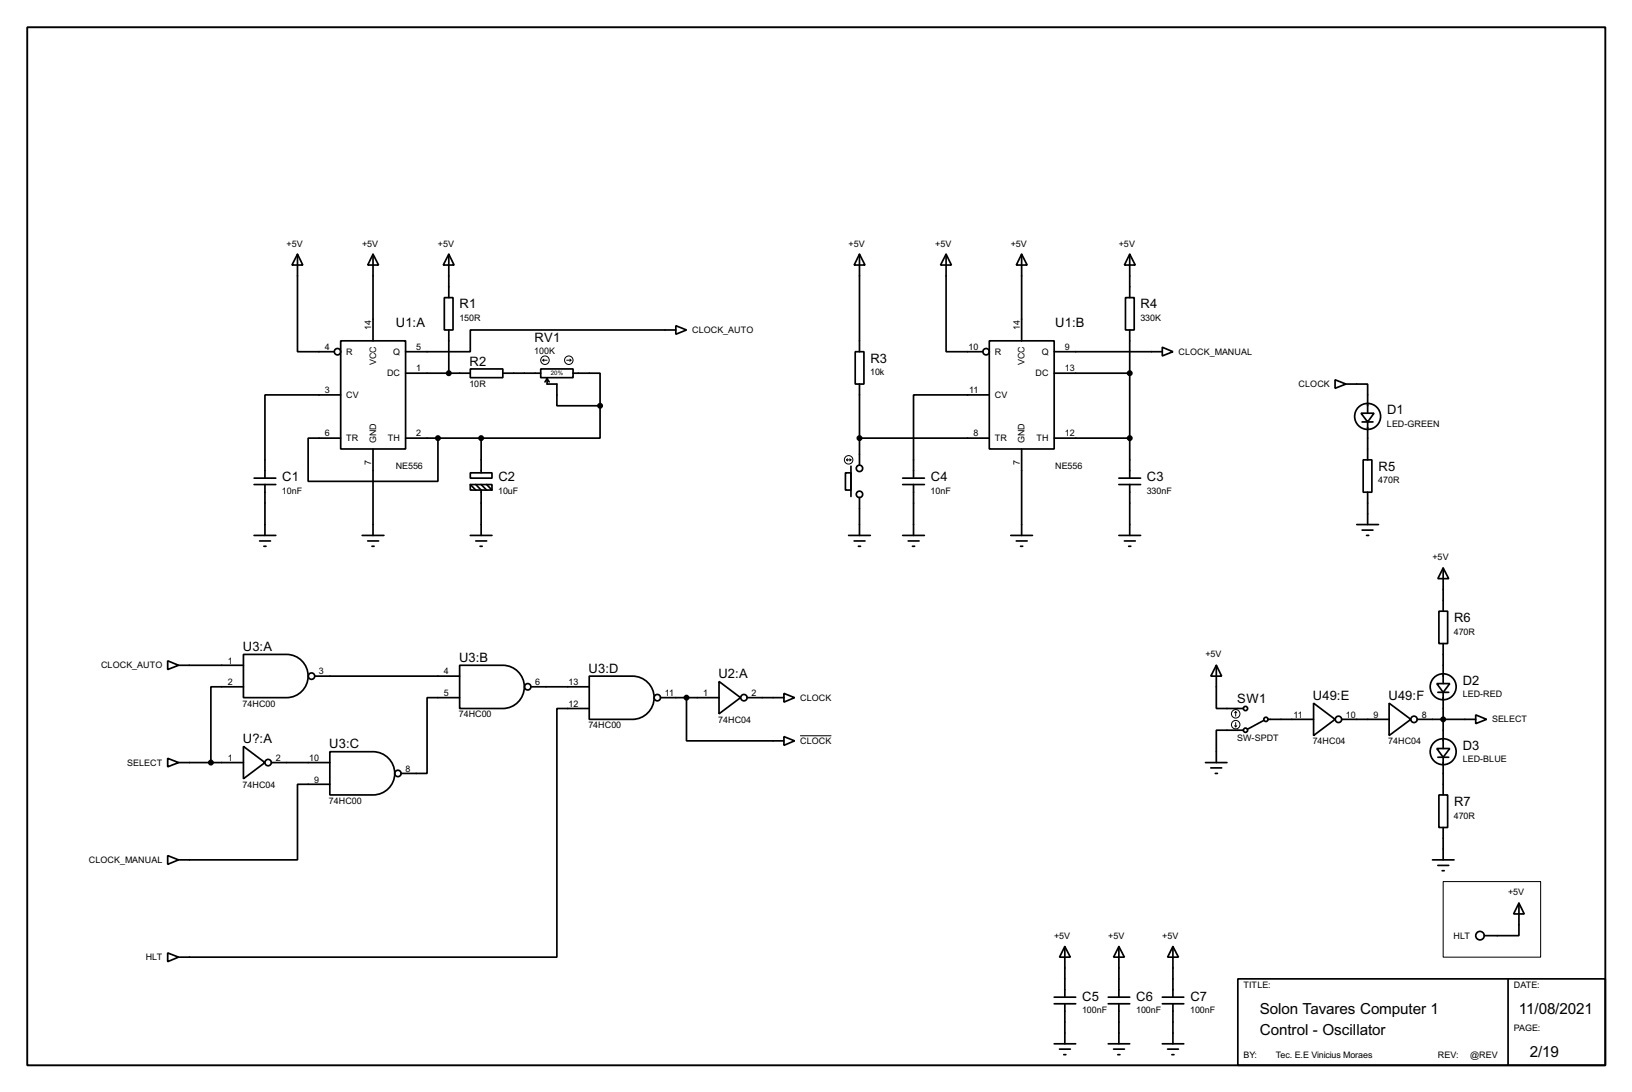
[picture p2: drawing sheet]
<svg xmlns="http://www.w3.org/2000/svg" width="383mm" height="256mm" viewBox="0 0 383 256" stroke-linecap="round" stroke-linejoin="round" font-family="sans-serif">
<path d="M6.4 6.4h370.8v243.8h-370.8z" fill="none" stroke="#000" stroke-width=".45"/>
<g fill="none" stroke="#000" stroke-width=".4">
<path d="M69.9 59.7l1.3 2.6h-2.6zM69.9 59.7v22.9h8.6M87.7 59.7l1.3 2.6h-2.6zM87.7 59.7v20.4M105.5 59.7l1.2 2.6h-2.5zM105.5 59.7v10.2M202 59.7l1.3 2.6h-2.6zM202 59.7v22.9M222.3 59.7l1.3 2.6h-2.6zM222.3 59.7v22.9h8.6M240.1 59.7l1.3 2.6h-2.6zM240.1 59.7v20.4"/>
<path d="M265.5 59.7l1.3 2.6h-2.6zM265.5 59.7v10.2M104.4 69.9h2.1v7.6h-2.1zM105.5 77.5v10.2M158.8 76.5l2.5 1-2.5 1zM158.8 77.5h-48.3v5.1h-15.2M264.5 69.9h2v7.6h-2zM265.5 77.5v34.8M80.1 80.1h15.2v25.4h-15.2zM80.1 92.8h-17.8v19.5M95.3 87.7h15.2M110.5 86.7h7.7v2h-7.7z"/>
<path d="M118.2 87.7h8.9M127.1 86.7h7.6v2h-7.6zM128.6 89v1.2h2.3v5.1h10.1M128.6 89l-.5 .7M128.6 89l.5 .7M134.7 87.7h6.3v7.6M141 95.3v7.6h-27.9M201 82.6h2v7.6h-2zM202 90.2v19.1M232.5 80.1h15.2v25.4h-15.2zM232.5 92.8h-17.8v19.5M247.7 87.7h17.8"/>
<path d="M247.7 82.6h25.4M273.1 81.6l2.5 1-2.5 1zM313.7 89.2l2.6 1-2.6 1zM316.3 90.2h5.1v6.9M319.8 97.1h3.1l-1.5 2zM320.1 99.1h2.5M321.4 99.1v8.9M59.7 113.8h5.1M59.7 112.3h5.1M62.3 113.8v12M80.1 102.9h-7.7v10.2h30.5v-10.2M87.7 105.5v20.3"/>
<path d="M95.3 102.9h17.8M110.5 111.1h5.1v1.2h-5.1zM110.5 113.8h5.1v1.3h-5.1zM110.5 113.8l1.3 1.3M111.8 113.8l1.3 1.3v10.7M113.1 102.9v8.2M113.1 113.8l1.3 1.3M114.4 113.8l1.2 1.3M198.7 111.1h1.3v4h-1.3zM200 109.5v7.1M202 102.9h30.5M202 116.9v8.9"/>
<path d="M212.1 113.8h5.1M212.1 112.3h5.1M214.7 113.8v12M240.1 105.5v20.3M247.7 102.9h17.8M262.9 113.8h5.1M262.9 112.3h5.1M265.5 113.8v12M320.3 108h2.1v7.6h-2.1zM321.4 115.6v7.6M59.7 125.8h5.1M61 127.1h2.6"/>
<path d="M62 128.3h.5M85.1 125.8h5.1M86.4 127.1h2.6M87.4 128.3h.5M110.5 125.8h5.1M111.8 127.1h2.6M112.8 128.3h.5M199.4 125.8h5.1M200.7 127.1h2.6M201.7 128.3h.5M212.1 125.8h5.1M213.4 127.1h2.6"/>
<path d="M214.4 128.3h.5M237.5 125.8h5.1M238.8 127.1h2.6M239.8 128.3h.5M262.9 125.8h5.1M264.2 127.1h2.6M265.2 128.3h.5M318.8 123.2h5.1M320.1 124.5h2.5M321.1 125.8h.5M339.1 133.4l1.3 2.5h-2.5zM339.1 133.4v10.2"/>
<path d="M39.4 155.2l2.6 1.1-2.6 1zM42 156.3h15.2M57.2 153.7h10.2a5.1 5.1 0 0 1 5 5.1 5.1 5.1 0 0 1-5 5.1h-10.2zM74 158.8h34M108 156.3h10.2a5.1 5.1 0 0 1 5 5 5.1 5.1 0 0 1-5 5.1h-10.2zM138.5 158.8h10.1a5.1 5.1 0 0 1 5.1 5.1 5.1 5.1 0 0 1-5.1 5.1h-10.1zM285.8 156.3l1.3 2.5h-2.6zM285.8 156.3v10.1h6.4M338.1 143.6h2.1v7.6h-2.1zM339.1 151.2v9.4M39.4 178.1l2.6 1-2.6 1zM42 179.1h15.2"/>
<path d="M57.2 175.3l5.1 3.8-5.1 3.8zM57.2 161.3h-7.6v17.8M63.8 179.1h13.7M77.5 176.6h10.2a5.1 5.1 0 0 1 5.1 5 5.1 5.1 0 0 1-5.1 5.1h-10.2zM108 163.9h-7.6v17.8h-6.1M124.8 161.3h13.7M138.5 166.4h-7.6v58.4h-88.9M155.2 163.9h13.8M161.3 163.9v10.1h22.9M169 160.1l5 3.8-5 3.8zM175.6 163.9h8.6M184.2 162.9l2.5 1-2.5 1z"/>
<path d="M184.2 173l2.5 1-2.5 1.1zM283.3 179.1h5M292.2 171.5h-6.4v7.6M297 169.2l-3.8 2.1M298 169h10.7M308.7 165.2l5 3.8-5 3.8zM315.3 169h11.1M326.4 165.2l5.1 3.8-5.1 3.8zM333 169h13.8M337.6 160.6h3.1l-1.6 2zM337.6 175.8h3.1l-1.6 2.1zM337.9 162.6h2.5"/>
<path d="M337.9 177.9h2.5M339.1 162.6v13.2M339.1 177.9v8.8M346.8 167.9l2.5 1.1-2.5 1zM77.5 184.2h-7.6v17.8h-27.9M284.5 180.4h2.6M285.6 181.7h.5M338.1 186.7h2.1v7.7h-2.1zM339.1 194.4v7.6M39.4 201l2.6 1-2.6 1zM336.6 202h5.1M337.9 203.3h2.5"/>
<path d="M338.9 204.5h.5M356.9 212.1l1.3 2.6h-2.5zM356.9 212.1v7.7h-8.1M39.4 223.8l2.6 1-2.6 1.1zM247.7 235.8h5.1M247.7 234.2h5.1M250.2 222.3l1.3 2.5h-2.5zM250.2 222.3v11.9M250.2 235.8v9.4M260.4 235.8h5.1M260.4 234.2h5.1M262.9 222.3l1.3 2.5h-2.5z"/>
<path d="M262.9 222.3v11.9M262.9 235.8v9.4M273.1 235.8h5.1M273.1 234.2h5.1M275.6 222.3l1.3 2.5h-2.5zM275.6 222.3v11.9M275.6 235.8v9.4M290.9 229.9h86.3v20.3h-86.3zM354.4 229.9v20.3M247.7 245.2h5.1M249 246.4h2.5M250 247.7h.5"/>
<path d="M260.4 245.2h5.1M261.7 246.4h2.5M262.7 247.7h.5M273.1 245.2h5.1M274.4 246.4h2.5M275.4 247.7h.5"/>
<circle cx="79.3" cy="82.6" r=".75"/>
<circle cx="231.7" cy="82.6" r=".75"/>
<circle cx="321.3" cy="97.8" r="3.1"/>
<circle cx="201.9" cy="116.1" r=".75"/>
<circle cx="201.9" cy="110" r=".75"/>
<circle cx="73.2" cy="158.8" r=".75"/>
<circle cx="63" cy="179.1" r=".75"/>
<circle cx="124" cy="161.3" r=".75"/>
<circle cx="154.4" cy="163.9" r=".75"/>
<circle cx="174.8" cy="163.9" r=".75"/>
<circle cx="292.6" cy="171.5" r=".5"/>
<circle cx="292.6" cy="166.4" r=".5"/>
<circle cx="297.4" cy="169" r=".5"/>
<circle cx="314.5" cy="169" r=".75"/>
<circle cx="332.2" cy="169" r=".75"/>
<circle cx="339.1" cy="176.6" r="3.1"/>
<circle cx="339.1" cy="161.3" r="3.1"/>
<circle cx="93.5" cy="181.7" r=".75"/>
<circle cx="347.7" cy="219.8" r="1"/>
</g>
<g fill="#000" stroke="#000" stroke-width=".4">
<circle cx="105.4" cy="87.7" r=".5"/>
<circle cx="141" cy="95.3" r=".5"/>
<circle cx="265.4" cy="87.7" r=".5"/>
<circle cx="102.9" cy="102.9" r=".5"/>
<circle cx="113" cy="102.9" r=".5"/>
<circle cx="201.9" cy="102.9" r=".5"/>
<circle cx="265.4" cy="102.9" r=".5"/>
<circle cx="49.5" cy="179.1" r=".5"/>
<circle cx="161.3" cy="163.9" r=".5"/>
<circle cx="339.1" cy="169" r=".5"/>
</g>
<g fill="none" stroke="#000" stroke-width=".23">
<path d="M127.6 84.6h1M127.6 84.6l.2 .3M127.8 84.4l-.2 .2M133.2 84.6h1M133.9 84.4l.3 .2M134.2 84.6l-.3 .3M198.9 108h1.1M198.9 108l.3 .3M199.2 107.8l-.3 .2M199.7 107.8l.3 .2M200 108l-.3 .3M188 172.8h7.4"/>
<path d="M290.1 170.5l.3 .2M290.4 167.2l.2 .2M290.4 167.2l-.3 .2M290.4 167.2v1M290.4 169.7v1M290.6 170.5l-.2 .2M339.1 207.1h22.9v17.7h-22.9z"/>
<circle cx="128" cy="84.6" r="1"/>
<circle cx="133.6" cy="84.6" r="1"/>
<circle cx="199.4" cy="108" r="1"/>
<circle cx="290.3" cy="170.2" r="1"/>
<circle cx="290.3" cy="167.7" r="1"/>
</g>
<g font-size="4">
<text x="296" y="238.1">Solon Tavares Computer 1</text>
<text x="356.9" y="238.1">11/08/2021</text>
<text x="296" y="243.1">Control - Oscillator</text>
<text x="359.5" y="248.2">2/19</text>
</g>
<g font-size="3.4">
<text x="93" y="76.7">U1:A</text>
<text x="108" y="72.5">R1</text>
<text x="248" y="76.7">U1:B</text>
<text x="268" y="72.5">R4</text>
<text x="125.6" y="80.3">RV1</text>
<text x="110.4" y="85.9">R2</text>
<text x="204.5" y="85.2">R3</text>
<text x="325.9" y="97.3">D1</text>
<text x="66.3" y="113.1">C1</text>
<text x="117.1" y="113.1">C2</text>
<text x="218.7" y="113.1">C4</text>
<text x="269.5" y="113.1">C3</text>
<text x="323.9" y="110.6">R5</text>
<text x="341.7" y="146.1">R6</text>
<text x="57.1" y="152.9">U3:A</text>
<text x="107.9" y="155.5">U3:B</text>
<text x="138.3" y="158">U3:D</text>
<text x="168.8" y="159.3">U2:A</text>
<text x="343.7" y="160.8">D2</text>
<text x="290.7" y="165.1">SW1</text>
<text x="308.5" y="164.4">U49:E</text>
<text x="326.3" y="164.4">U49:F</text>
<text x="57.1" y="174.5">U?:A</text>
<text x="77.4" y="175.8">U3:C</text>
<text x="343.7" y="176.1">D3</text>
<text x="341.7" y="189.3">R7</text>
<text x="254.3" y="235">C5</text>
<text x="267" y="235">C6</text>
<text x="279.7" y="235">C7</text>
</g>
<g font-size="2.4">
<text x="67.4" y="57.9">+5V</text>
<text x="85.1" y="57.9">+5V</text>
<text x="102.9" y="57.9">+5V</text>
<text x="199.4" y="57.9">+5V</text>
<text x="219.8" y="57.9">+5V</text>
<text x="237.5" y="57.9">+5V</text>
<text x="262.9" y="57.9">+5V</text>
<text x="87.3" y="77.5" transform="rotate(-90 87.3 77.5)">14</text>
<text x="107.9" y="75.4">150R</text>
<text x="239.7" y="77.5" transform="rotate(-90 239.7 77.5)">14</text>
<text x="268" y="75.4">330K</text>
<text x="76.4" y="82.2">4</text>
<text x="81.3" y="83.3">R</text>
<text x="92.4" y="83.3">Q</text>
<text x="97.8" y="82.2">5</text>
<text x="125.6" y="83.3">100K</text>
<text x="162.6" y="78.2">CLOCK_AUTO</text>
<text x="227.6" y="82.2">10</text>
<text x="233.7" y="83.3">R</text>
<text x="244.8" y="83.3">Q</text>
<text x="250.2" y="82.2">9</text>
<text x="276.9" y="83.3">CLOCK_MANUAL</text>
<text x="88.4" y="85.8" transform="rotate(-90 88.4 85.8)">VCC</text>
<text x="90.9" y="88.4">DC</text>
<text x="97.8" y="87.3">1</text>
<text x="204.5" y="88.1">10k</text>
<text x="240.8" y="85.8" transform="rotate(-90 240.8 85.8)">VCC</text>
<text x="243.3" y="88.4">DC</text>
<text x="250.2" y="87.3">13</text>
<text x="76.4" y="92.4">3</text>
<text x="81.3" y="93.5">CV</text>
<text x="110.3" y="90.8">10R</text>
<text x="227.8" y="92.4">11</text>
<text x="233.7" y="93.5">CV</text>
<text x="305.1" y="90.9">CLOCK</text>
<text x="325.9" y="100.3">LED-GREEN</text>
<text x="76.4" y="102.5">6</text>
<text x="81.3" y="103.6">TR</text>
<text x="88.4" y="104.1" transform="rotate(-90 88.4 104.1)">GND</text>
<text x="91.1" y="103.6">TH</text>
<text x="97.8" y="102.5">2</text>
<text x="228.8" y="102.5">8</text>
<text x="233.7" y="103.6">TR</text>
<text x="240.8" y="104.1" transform="rotate(-90 240.8 104.1)">GND</text>
<text x="243.5" y="103.6">TH</text>
<text x="250.2" y="102.5">12</text>
<text x="87.3" y="109.2" transform="rotate(-90 87.3 109.2)">7</text>
<text x="93" y="110.1">NE556</text>
<text x="239.7" y="109.2" transform="rotate(-90 239.7 109.2)">7</text>
<text x="247.9" y="110.1">NE556</text>
<text x="323.9" y="113.5">470R</text>
<text x="66.3" y="116.1">10nF</text>
<text x="117.1" y="116.1">10uF</text>
<text x="218.7" y="116.1">10nF</text>
<text x="269.5" y="116.1">330nF</text>
<text x="336.6" y="131.6">+5V</text>
<text x="341.6" y="149.1">470R</text>
<text x="53.5" y="155.9">1</text>
<text x="283.3" y="154.4">+5V</text>
<text x="23.7" y="157">CLOCK_AUTO</text>
<text x="53.5" y="160.9">2</text>
<text x="75" y="158.4">3</text>
<text x="104.3" y="158.4">4</text>
<text x="125.8" y="160.9">6</text>
<text x="133.6" y="160.9">13</text>
<text x="57" y="166">74HC00</text>
<text x="104.3" y="163.5">5</text>
<text x="133.6" y="166">12</text>
<text x="156.3" y="163.5">11</text>
<text x="165.3" y="163.5">1</text>
<text x="176.6" y="163.5">2</text>
<text x="188" y="164.6">CLOCK</text>
<text x="343.7" y="163.8">LED-RED</text>
<text x="107.8" y="168.5">74HC00</text>
<text x="138.3" y="171.1">74HC00</text>
<text x="168.8" y="169.8">74HC04</text>
<text x="304" y="168.6">11</text>
<text x="316.3" y="168.6">10</text>
<text x="322.8" y="168.6">9</text>
<text x="334.1" y="168.6">8</text>
<text x="350.6" y="169.7">SELECT</text>
<text x="29.9" y="179.8">SELECT</text>
<text x="53.5" y="178.7">1</text>
<text x="64.8" y="178.7">2</text>
<text x="72.7" y="178.7">10</text>
<text x="188" y="174.7">CLOCK</text>
<text x="290.7" y="174.1">SW-SPDT</text>
<text x="308.5" y="174.9">74HC04</text>
<text x="326.2" y="174.9">74HC04</text>
<text x="343.7" y="179">LED-BLUE</text>
<text x="57" y="185">74HC04</text>
<text x="73.8" y="183.8">9</text>
<text x="95.3" y="181.3">8</text>
<text x="77.3" y="188.8">74HC00</text>
<text x="341.6" y="192.3">470R</text>
<text x="20.9" y="202.7">CLOCK_MANUAL</text>
<text x="354.4" y="210.3">+5V</text>
<text x="247.7" y="220.5">+5V</text>
<text x="260.4" y="220.5">+5V</text>
<text x="273.1" y="220.5">+5V</text>
<text x="341.5" y="220.5">HLT</text>
<text x="34.2" y="225.5">HLT</text>
<text x="292.2" y="232.1">TITLE:</text>
<text x="355.7" y="232.1">DATE:</text>
<text x="254.3" y="238">100nF</text>
<text x="267" y="238">100nF</text>
<text x="279.7" y="238">100nF</text>
<text x="355.7" y="242.2">PAGE:</text>
<text x="292.2" y="248.6">BY:</text>
<text x="299.8" y="248.6">Tec. E.E Vinicius Moraes</text>
<text x="337.9" y="248.6">REV:</text>
<text x="345.5" y="248.6">@REV</text>
</g>
<text font-size="1.6" x="129.5" y="88.2">20%</text>
</svg>
